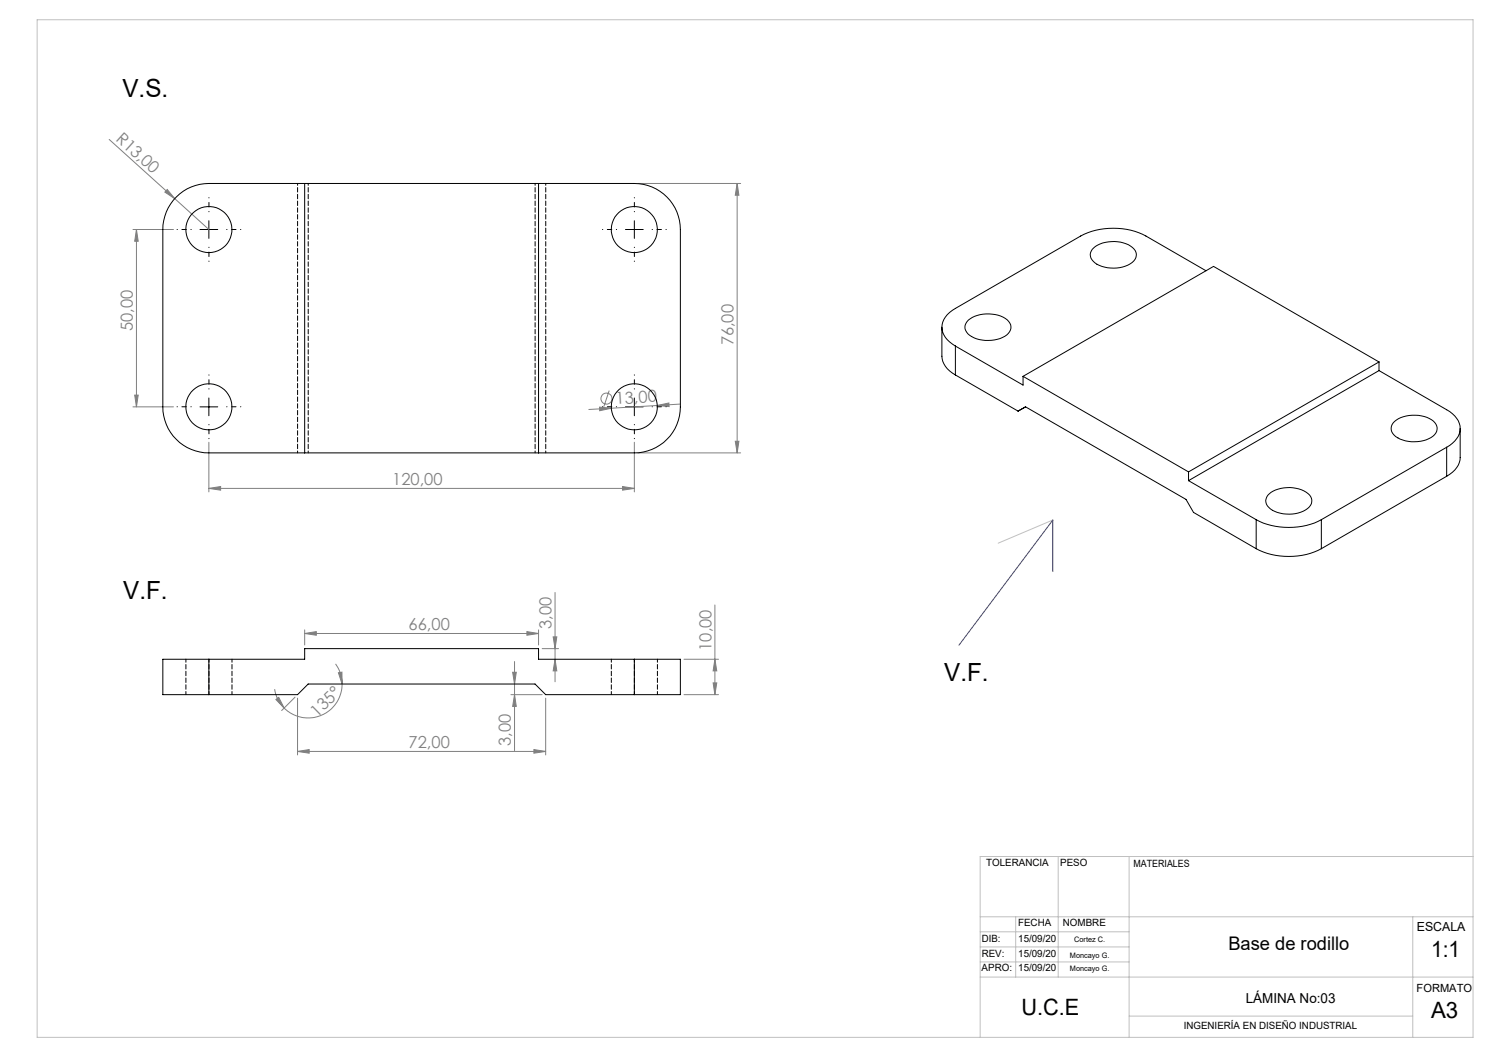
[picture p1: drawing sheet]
<svg xmlns="http://www.w3.org/2000/svg" width="420mm" height="297mm" viewBox="0 0 420 297" stroke-linecap="round" stroke-linejoin="round" font-family="sans-serif">
<g fill="none" stroke="#808080" stroke-width=".28">
<path d="M30.8 39.3l28.1 25.4M47.2 53.4l2.1 2.6-2.8-1.8zM179.9 51.7h29M207.9 51.7v76M207.9 51.7l.5 3.4h-1zM37.5 64.7h11.4M38.5 64.7l.5 3.3h-1zM38.5 64.7v50.1M37.5 114.8h11.4M38 111.4h1l-.5 3.4zM169.1 114.8l3.3 .3-3.2 .7zM171.8 110.2l-1.5 4.5"/>
<path d="M172.4 115.1l-6.3 .4M185.4 114.4l3.3-.7v1zM185.4 114.4l-13 .7M191.7 114l-6.3 .4M58.9 137.8l3.3-.6v1.1zM58.9 124.7v14M58.9 137.8h120M175.6 137.2l3.3 .6-3.3 .5zM178.9 124.7v14M179.9 127.7h29M207.4 124.5h1l-.5 3.2zM85.9 178.7l3.3-.6v1.1z"/>
<path d="M85.9 177.7v4.2M85.9 178.7h66M148.6 178.1l3.3 .6-3.3 .5zM151.9 177.7v4.2M156 179.6h1.1l-.5 3.3zM156.6 167.1v25.2M201.6 170.6v25.3M77.5 194.4l.8 2.7 .7 1.2 1.2 1.4M77.8 197.3l.8-.6 1.6 3zM83.2 196.6l-3.8 3.8M83.9 196.9v16M94.7 187.3l1.3 2.4 .5 3.2"/>
<path d="M95.5 189.8l.9-.2 .1 3.3zM96.5 192.9a9.6 9.6 0 0 1-5.9 8.9 9.6 9.6 0 0 1-10.4-2.1M144.1 195.9h8.8M144.6 189.6h1l-.5 3.3zM145.1 195.9l.5 3.3h-1zM145.1 186.6v25.1M152.9 182.9h4.7M153.9 196.9v16M156.6 185.9l.5 3.3h-1.1zM192.9 195.9h9.8M192.9 185.9h9.8M201.2 192.6h1l-.6 3.3z"/>
<path d="M201.6 185.9l.6 3.3h-1zM83.9 211.9l3.3-.5v1zM83.9 211.9h70M150.6 211.4l3.3 .5-3.3 .5z"/>
<circle cx="171.1" cy="112.4" r="1.56"/>
</g>
<g fill="none" stroke="#000" stroke-width=".28" stroke-dasharray="15.2 1.3 1.3 1.3" stroke-dashoffset="15.1">
<path d="M58.9 59.7v-4M178.9 59.7v-4M53.9 64.7h-4M58.9 69.7v4M63.9 64.7h4M173.9 64.7h-4M178.9 69.7v4M183.9 64.7h4M53.9 114.7h-4M58.9 109.7v-4M58.9 119.7v4M63.9 114.7h4"/>
<path d="M173.9 114.7h-4M178.9 109.7v-4M178.9 119.7v4M183.9 114.7h4"/>
</g>
<path d="M56.4 64.7h5M58.9 62.3v4.9M176.4 64.7h5M178.9 62.3v4.9M56.4 114.8h5M58.9 112.3v5M176.4 114.8h5M178.9 112.3v5" fill="none" stroke="#000" stroke-width=".28"/>
<g fill="none" stroke="#c0c0c0" stroke-width=".28">
<path d="M10.5 5.6h405v287h-405zM296.9 146.7l-15.3 6.5M276.5 258.6h139M286.5 258.6v17M298.5 241.6v34M318.5 241.6v51M398.5 258.6v34M415.5 241.6h-139v51M276.5 267.1h42M276.5 271.3h42M276.5 262.8h42M276.5 275.6h139"/>
<path d="M318.5 286.6h80"/>
</g>
<path d="M297 161.2v-14.5l-26.5 35.3" fill="none" stroke="#00f" stroke-width=".28"/>
<g fill="#808080">
<path d="M47.2 53.4l2.1 2.6-2.8-1.8z"/>
<path d="M85.9 178.7l3.3-.6v1.1zM148.6 178.1l3.3 .6-3.3 .5zM83.9 211.9l3.3-.5v1zM150.6 211.4l3.3 .5-3.3 .5zM58.9 137.8l3.3-.6v1.1zM175.6 137.2l3.3 .6-3.3 .5z"/>
<path d="M185.4 114.4l3.3 .3v-1zM169.1 114.8l.1 1 3.2-.7z"/>
<path d="M77.8 197.3l.8-.6 1.6 3zM95.5 189.8l.9-.2 .1 3.3z"/>
<path d="M156 179.6h1.1l-.5 3.3zM156.6 185.9l.5 3.3h-1.1zM144.6 189.6h1l-.5 3.3zM145.1 195.9l.5 3.3h-1zM201.6 185.9l.6 3.3h-1zM201.2 192.6h1l-.6 3.3zM38.5 64.7l.5 3.3h-1zM38 111.4h1l-.5 3.4zM207.9 51.7l.5 3.4h-1zM207.4 124.5h1l-.5 3.2z"/>
</g>
<g fill="none" stroke="#000" stroke-width=".28">
<path d="M49.7 55.6a12.9 12.9 0 0 1 9.2-3.9h120a13 13 0 0 1 13 13v50.1a13 13 0 0 1-13 12.9h-120a13 13 0 0 1-13-12.9v-50.1a12.9 12.9 0 0 1 3.8-9.1zM85.9 51.7v76M151.9 51.7v76M308.1 70.3a9.3 9.3 0 0 1 11.3-.5 2.66 2.66 0 0 1-.6 4.6 9.6 9.6 0 0 1-10.4-.7 2.45 2.45 0 0 1-.3-3.4zM340.2 76.4l-17-9.8a20.4 20.4 0 0 0-18.4 0l-35.3 20.4a5.8 5.8 0 0 0-3.6 6.8 7.6 7.6 0 0 0 3.6 3.8M265.7 92.3v8.2a6.5 6.5 0 0 0 3.8 5.3M269.5 97.6l19.1 11v-2.5M269.5 97.6v8.2M273.1 90.3a9.6 9.6 0 0 1 11-.1 2.68 2.68 0 0 1-.7 4.7 9.6 9.6 0 0 1-10.4-.7 2.51 2.51 0 0 1 .1-3.9zM269.5 105.8l17.7 10.2 2.1-1.2 45.2 26.1 2.2 3.6 17.6 10.3M288.6 106.1l46.6 27M389 104.5l19.1 11.1a6.3 6.3 0 0 1 3.7 6 7 7 0 0 1-3.7 4.5"/>
<path d="M389 104.5l-53.8 31.1M389 102.1l-53.8 31M389 102.1v2.4M389 102.1l-46.7-27-53.7 31M393.3 118.9a9.3 9.3 0 0 1 11.4 .3 2.67 2.67 0 0 1-1.1 4.2 9.6 9.6 0 0 1-10.4-.7 2.51 2.51 0 0 1 .1-3.8zM335.2 135.6l19.1 11M335.2 133.1v2.5M358 139.3a9.3 9.3 0 0 1 11.4 .3 2.66 2.66 0 0 1-1.1 4.2 9.6 9.6 0 0 1-10.4-.7 2.41 2.41 0 0 1 .1-3.8zM408.1 126.1l-35.4 20.5M408.1 126.1v8.2M408.1 134.3l-35.4 20.5M411.9 120.9v8.1a6.5 6.5 0 0 1-3.8 5.3"/>
<path d="M354.3 146.6a20.4 20.4 0 0 0 18.4 0M354.3 154.8a20.4 20.4 0 0 0 18.4 0M354.3 146.6v8.2M372.7 146.6v8.2M58.9 185.9h-13v10h13M58.9 185.9v10M58.9 185.9h27v-3h66v3h27M58.9 195.9h25l3-3h64l3 3h25M178.9 185.9h13v10h-13M178.9 185.9v10"/>
<circle cx="58.9" cy="64.8" r="6.5"/>
<circle cx="178.9" cy="64.7" r="6.5"/>
<circle cx="58.9" cy="114.8" r="6.5"/>
<circle cx="178.9" cy="114.7" r="6.5"/>
</g>
<path d="M52.4 185.9v10M58.9 195.9v-10M65.4 195.9v-10M172.4 185.9v10M178.9 185.9v10M185.4 195.9v-10" fill="none" stroke="#000" stroke-width=".28" stroke-dasharray="1.3 .6" stroke-dashoffset=".4"/>
<path d="M83.9 51.7v76M150.9 51.7v76M86.9 127.7v-76M153.9 127.7v-76" fill="none" stroke="#000" stroke-width=".28" stroke-dasharray="1.3 .6" stroke-dashoffset=".7"/>
<g font-size="7.1">
<text x="34.6" y="27.3">V.S.</text>
<text x="34.8" y="169">V.F.</text>
<text x="266.3" y="192">V.F.</text>
</g>
<g font-size="6.3">
<text x="403.7" y="270">1:1</text>
<text x="288.1" y="286.2">U.C.E</text>
<text x="403.7" y="287.2">A3</text>
</g>
<text font-size="5.3" x="346.5" y="268">Base de rodillo</text>
<g font-size="4.7" fill="#808080">
<text x="32.5" y="39.5" transform="rotate(42 32.5 39.5)">R13,00</text>
<text x="37.5" y="93.5" transform="rotate(-90 37.5 93.5)">50,00</text>
<text x="206.9" y="97.4" transform="rotate(-90 206.9 97.4)">76,00</text>
<text x="173.7" y="114" transform="rotate(-3 173.7 114)">13,00</text>
<text x="110.6" y="136.7">120,00</text>
<text x="115.3" y="177.6">66,00</text>
<text x="155.6" y="177.4" transform="rotate(-90 155.6 177.4)">3,00</text>
<text x="200.7" y="183.5" transform="rotate(-90 200.7 183.5)">10,00</text>
<text x="89.4" y="202.4" transform="rotate(-44 89.4 202.4)">135°</text>
<text x="115.3" y="210.9">72,00</text>
<text x="144.1" y="210.4" transform="rotate(-90 144.1 210.4)">3,00</text>
</g>
<text font-size="3.9" x="351.4" y="282.9">LÁMINA No:03</text>
<text font-size="3.5" x="399.6" y="262.6">ESCALA</text>
<text font-size="3.2" x="399.6" y="279.7">FORMATO</text>
<g font-size="2.8">
<text x="278.1" y="244.3">TOLERANCIA</text>
<text x="299.1" y="244.3">PESO</text>
<text x="319.7" y="244.6">MATERIALES</text>
<text x="287.2" y="261.3">FECHA</text>
<text x="299.8" y="261.3">NOMBRE</text>
<text x="276.9" y="265.8">DIB:</text>
<text x="287.2" y="265.8">15/09/20</text>
<text x="276.9" y="273.8">APRO:</text>
<text x="276.9" y="270.1">REV:</text>
<text x="287.2" y="270.1">15/09/20</text>
<text x="287.2" y="273.8">15/09/20</text>
<text x="333.9" y="290.3">INGENIERÍA EN DISEÑO INDUSTRIAL</text>
</g>
<g font-size="2.1">
<text x="303" y="265.8">Cortez C.</text>
<text x="301.8" y="270.1">Moncayo G.</text>
<text x="301.8" y="273.8">Moncayo G.</text>
</g>
</svg>
